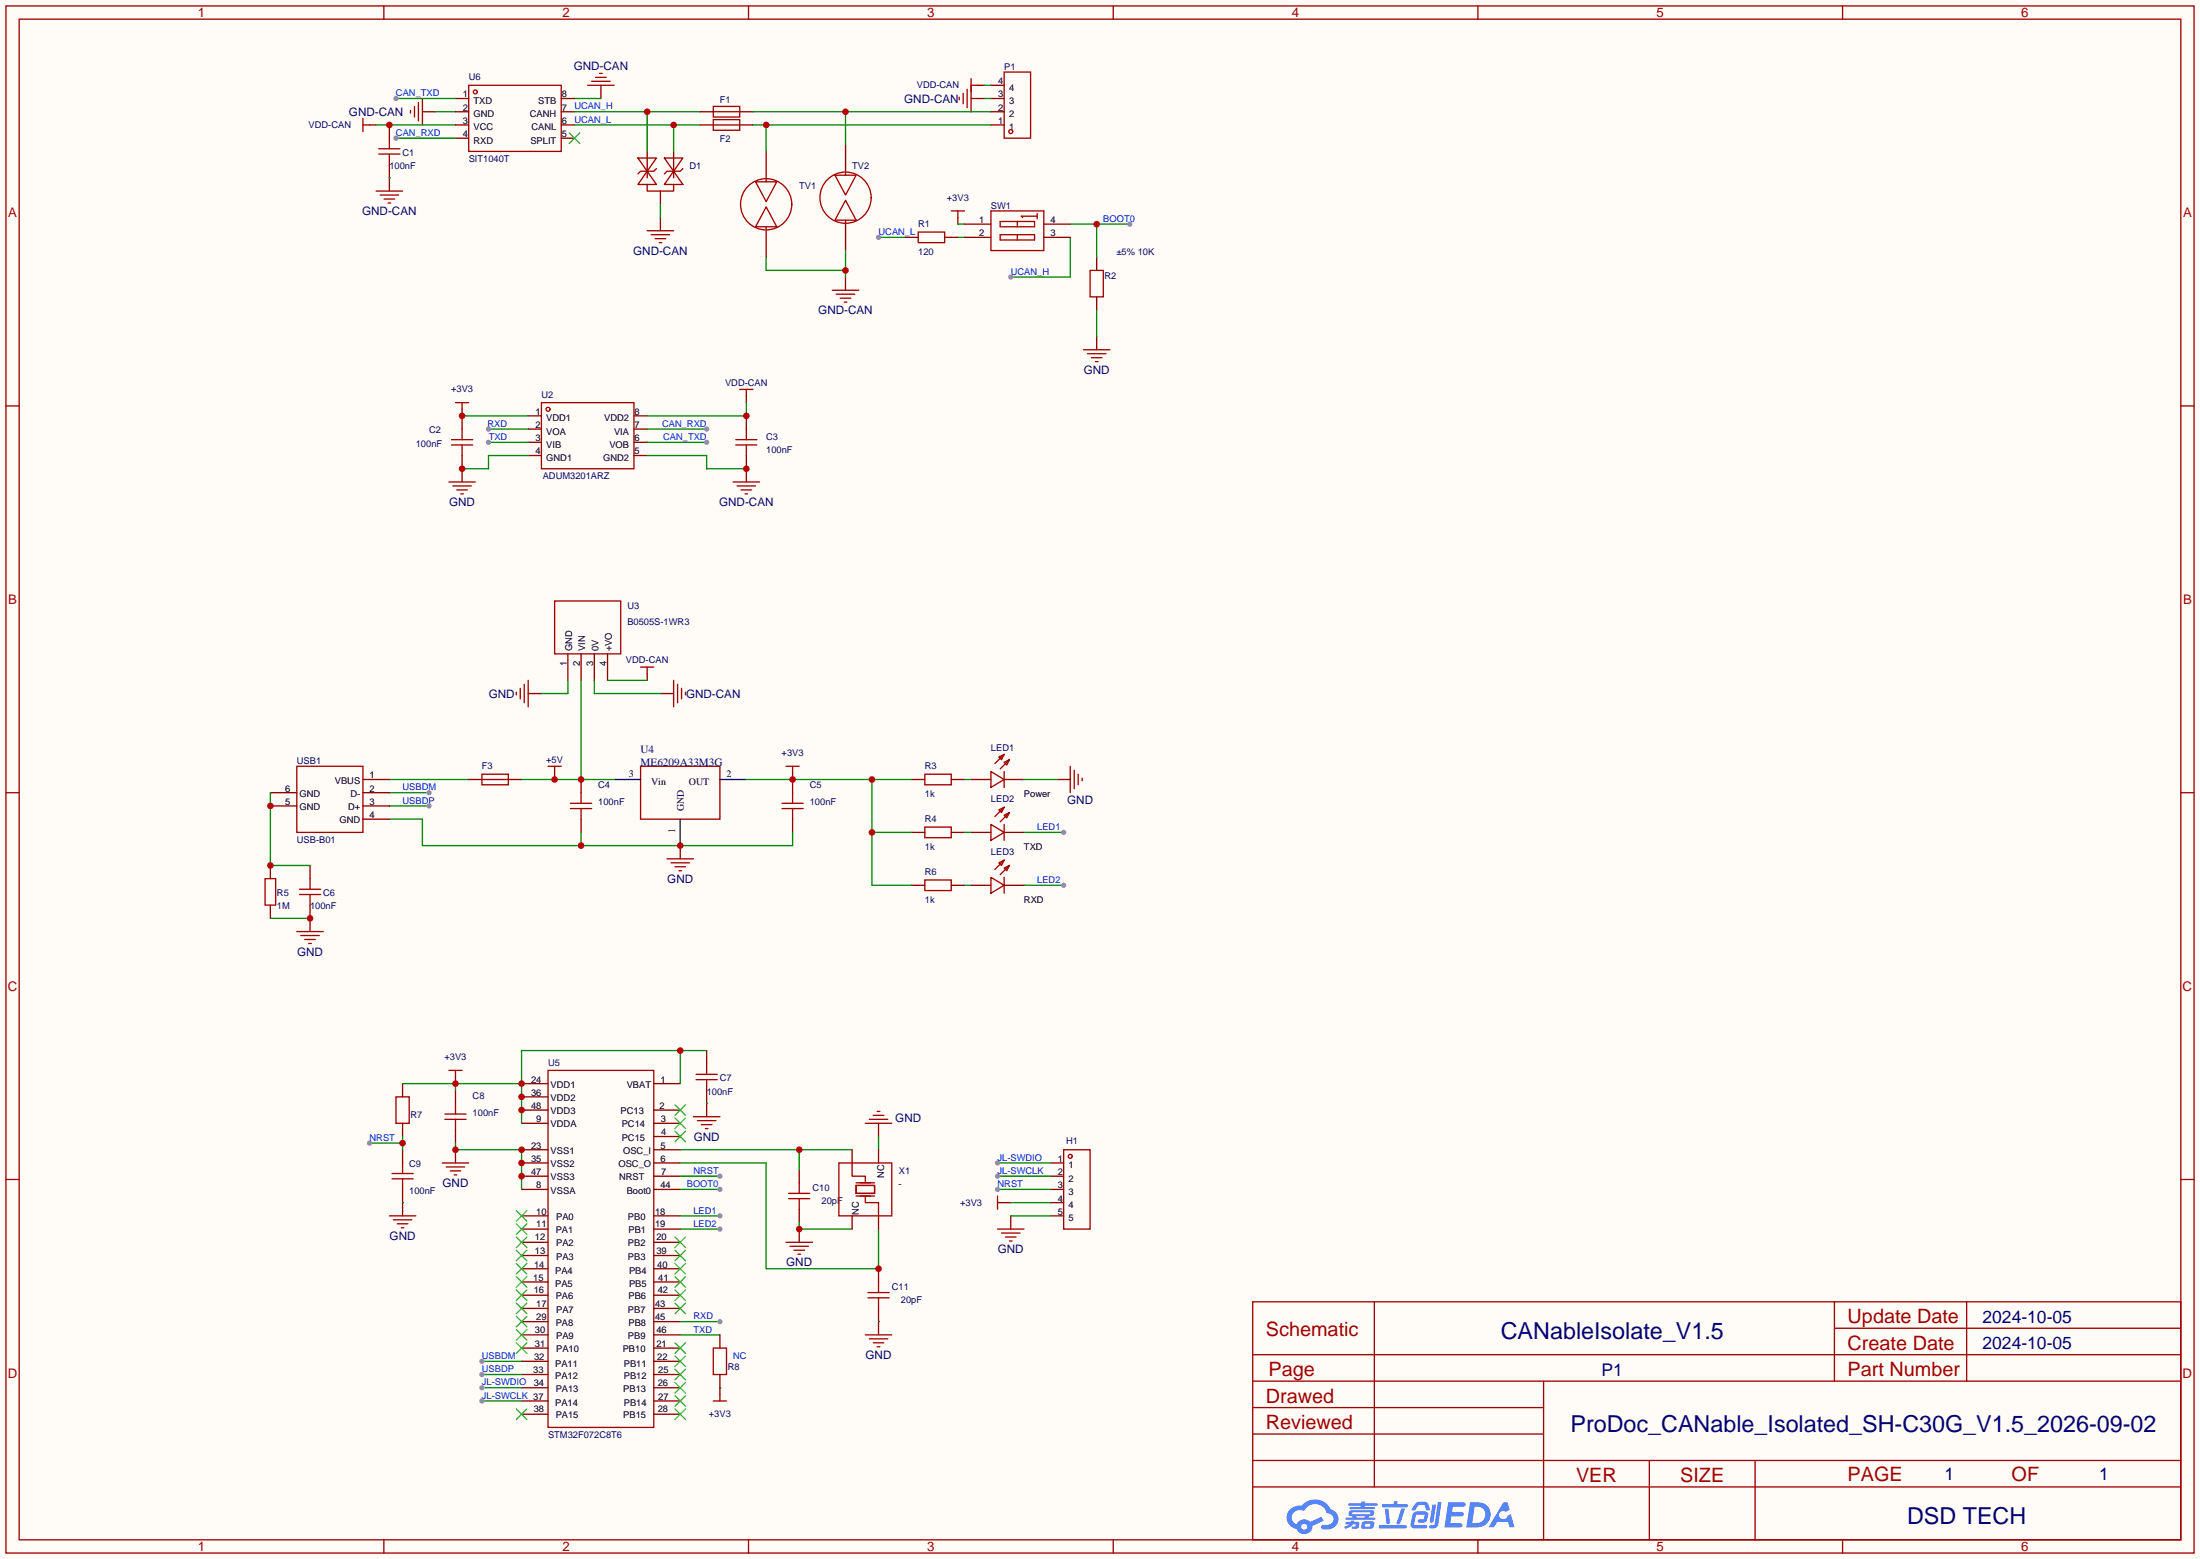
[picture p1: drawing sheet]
# Altium schematic sheet SH-C30G-V1.5.SchDoc
size 420 x 298 mm; Symbol: Sheet-Symbol_A3; Company: DSD TECH; @Page No: 1; @Page Name: P1; @Project Name: CANable; @Page Count: 1; @Update Date: 2023-04-11; @Create Date: 2023-04-11; @Schematic Name: CANableIsolate_V1.4; Device: Sheet-Symbol_A3; @Board Name: CANable_Isolated_SH-C30G_V1.4; @Create Time: 18:08:01; @Update Time: 18:43:36

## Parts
C1  value 100nF  [C0402]
C2  value 100nF  [C0402]
C3  value 100nF  [C0402]
C4  value 100nF  [C0402]
C5  value 100nF  [C0402]
C6  value 100nF  [C0402]
C7  value 100nF  [C0402]
C8  value 100nF  [C0402]
C9  value 100nF  [C0402]
C10  value 20pF  [C0402]
C11  value 20pF  [C0402]
D1  (no value)  [SOT-23-3_L2.9-W1.3-P1.90-LS2.4-BR]
F1  SMD1206B020TF/24  [F1206_1]  (value not drawn)
F2  SMD1206B020TF/24  [F1206_1]  (value not drawn)
F3  SMD0805B050TF  [F0805_2]  (value not drawn)
H1  (no value)  [HDR-TH_5P-P2.54-V-M]
LED1  (no value)  [LED0603-RD_RED_1]
LED2  (no value)  [LED0603-RD]
LED3  (no value)  [LED0603-RD]
P1  WJ128V-5.0-4P  [CONN-TH_4P-P5.00_WJ128V-4P-5.0-14-00A]  (value not drawn)
R1  value 120Ω  [R0805]
R2  LCSC Part Name: ±5% 10K  [R0402]
R3  value 1kΩ  [R0402]
R4  value 1kΩ  [R0402]
R5  value 1MΩ  [R0603]
R6  value 1kΩ  [R0402]
R7  (no value)  [R0402]
R8  NC  [R0402]
SW1  DP-02RP  [SW-TH_DP-02XP]  (value not drawn)
TV1  (no value)  [DIO-DT-SMD_L4.5-W3.2]
TV2  (no value)  [DIO-DT-SMD_L4.5-W3.2]
U2  ADUM3201ARZ  [SOIC-8_L4.9-W3.9-P1.27-LS6.0-BL]
U3  Manufacturer Part: B0505S-1WR3  [PWRM-TH_B0503S-1WR2]  (hidden comment: B0505S-1WR3_C131038)
U4  ME6209A33M3G  [SOT-23(SOT-23-3)]
U5  (no value)  [LQFP-48_L7.0-W7.0-P0.50-LS9.0-BL]
U6  SIT1040T  [SO-8_L4.9-W3.9-P1.27-LS5.9-BL]
USB1  (no value)  [USB-B-TH_USB-B01]
X1  7V24000005  [CRYSTAL-SMD_4P-L3.2-W2.5-BL]  (value not drawn)

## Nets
+3V3: C2.2 C5.2 C7.2 C8.2 H1.4 R3.1 R4.1 R6.1 R7.2 R8.1 SW1.1(A1) U2.1(VDD1) U4.2(OUT) U5.1(VBAT) U5.9(VDDA) U5.24(VDD1) U5.36(VDD2) U5.48(VDD3)
+5V: C4.2 F3.2 U3.2(VIN) U4.3(Vin)
GND: C2.1 C4.1 C5.1 C6.1 C7.1 C8.1 C9.1 C10.2 C11.1 H1.5 LED1.1(K) R2.1 R5.1 U2.4(GND1) U3.1(GND) U4.1(GND) U5.8(VSSA) U5.23(VSS1) U5.35(VSS2) U5.47(VSS3) USB1.4(GND) X1.2(NC) X1.4(NC)
GND-CAN: C1.1 C3.1 D1.3 P1.3 TV1.2 TV2.2 U2.5(GND2) U3.3(0V) U6.2(GND) U6.8(STB)
VDD-CAN: C1.2 C3.2 P1.4 U2.8(VDD2) U3.4(+VO) U6.3(VCC)
BOOT0: R2.2 SW1.4 U5.44(Boot0)
CAN_RXD: U2.7(VIA) U6.4(RXD)
CAN_TXD: U2.6(VOB) U6.1(TXD)
JL-SWCLK: H1.2 U5.37(PA14)
JL-SWDIO: H1.1 U5.34(PA13)
LED1: LED2.1(K) U5.18(PB0)
LED2: LED3.1(K) U5.19(PB1)
NRST: C9.2 H1.3 R7.1 U5.7(NRST)
RXD: U2.2(VOA) U5.45(PB8)
TXD: R8.2 U2.3(VIB) U5.46(PB9)
UCAN_H: D1.2 F1.1 SW1.3 U6.7(CANH)
UCAN_L: D1.1 F2.1 R1.1 U6.6(CANL)
USBDM: U5.32(PA11) USB1.2(D-)
USBDP: U5.33(PA12) USB1.3(D+)
NetC6_2: C6.2 R5.2 USB1.5(GND) USB1.6(GND)
NetC10_1: C10.1 U5.5(OSC_I) X1.1(OSC1)
NetC11_2: C11.2 U5.6(OSC_O) X1.3(OSC2)
NetF1_2: F1.2 P1.2 TV2.1
NetF2_2: F2.2 P1.1 TV1.1
NetF3_1: F3.1 USB1.1(VBUS)
NetLED1_2: LED1.2(A) R3.2
NetLED2_2: LED2.2(A) R4.2
NetLED3_2: LED3.2(A) R6.2
NetR1_2: R1.2 SW1.2(A2)

Not connected (* = marked no-connect by the designer): U5 2(PC13)* 3(PC14)* 4(PC15)* 10(PA0)* 11(PA1)* 12(PA2)* 13(PA3)* 14(PA4)* 15(PA5)* 16(PA6)* 17(PA7)* 20(PB2)* 21(PB10)* 22(PB11)* 25(PB12)* 26(PB13)* 27(PB14)* 28(PB15)* 29(PA8)* 30(PA9)* 31(PA10)* 38(PA15)* 39(PB3)* 40(PB4)* 41(PB5)* 42(PB6)* 43(PB7)*; U6 5(SPLIT)*

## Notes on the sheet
- (near LED1) Power
- (near LED2) TXD
- (near LED3) RXD
